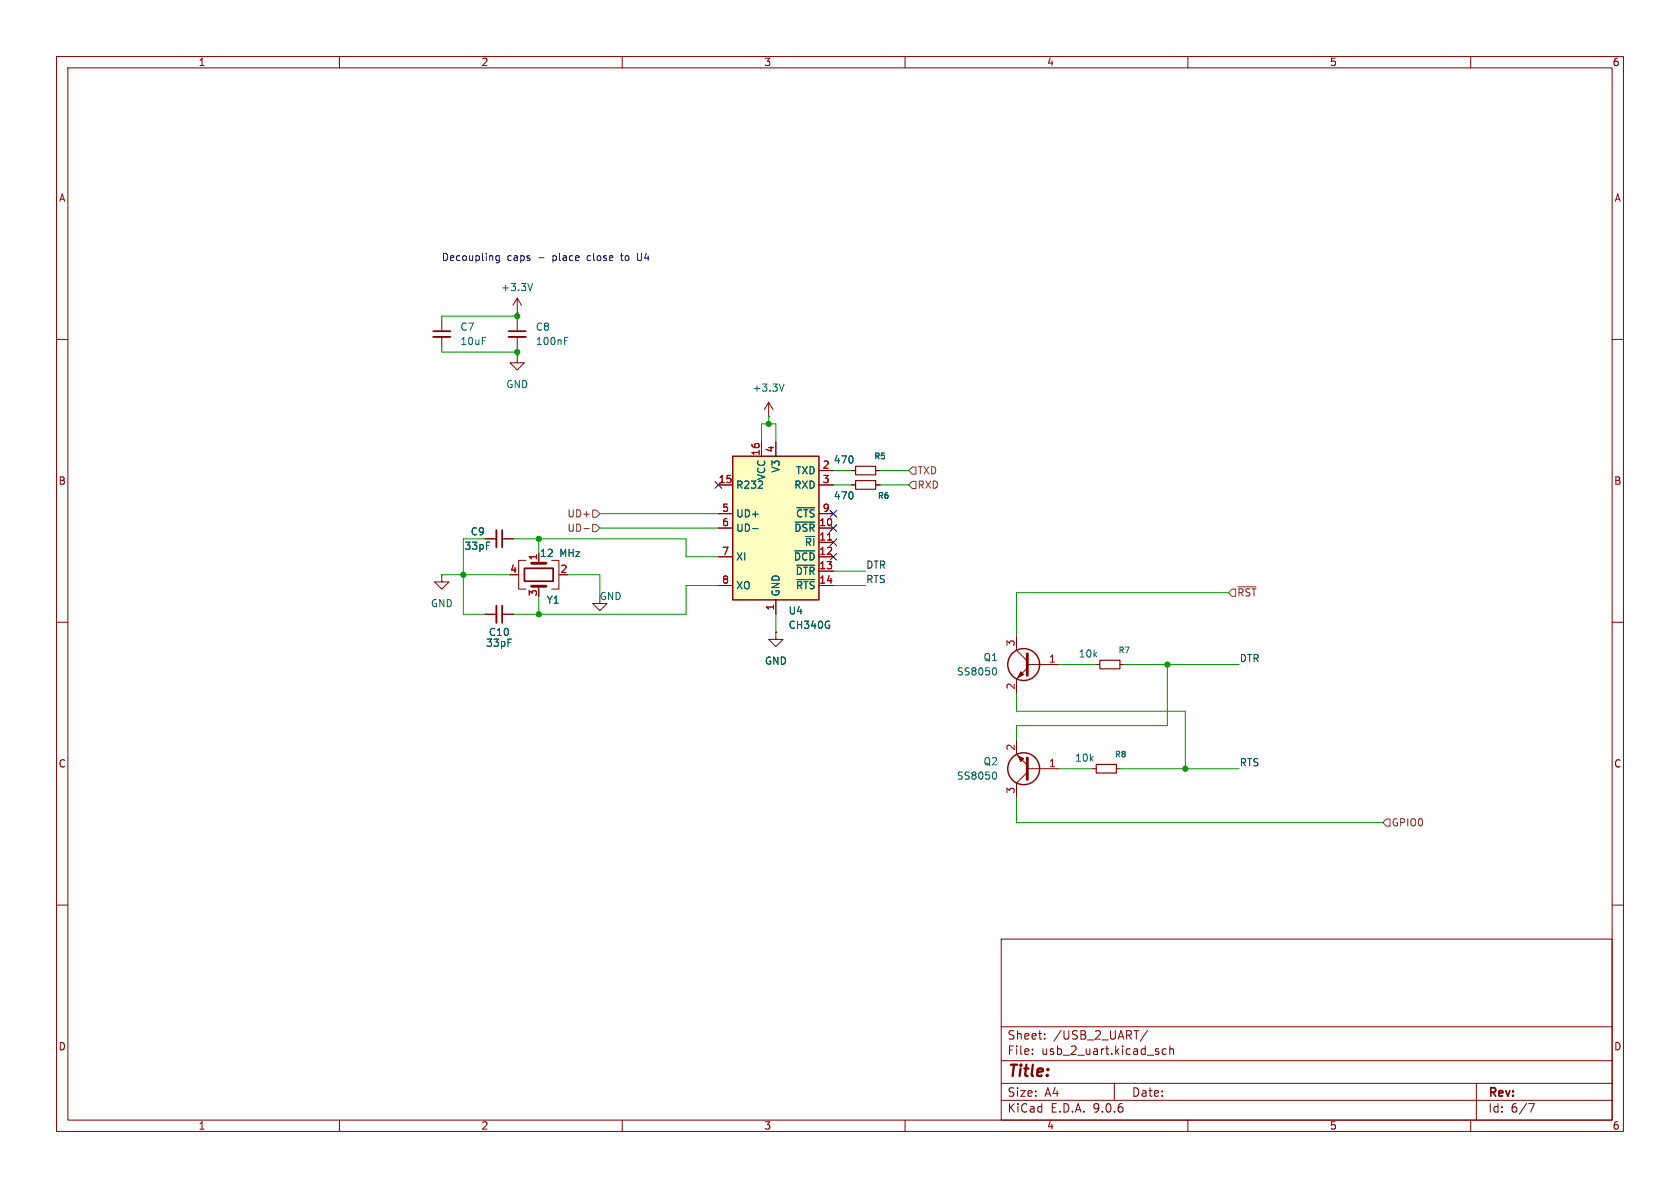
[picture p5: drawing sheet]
(kicad_sch
 (version 20250114)
 (generator "eeschema")
 (generator_version "9.0")
 (paper "A4")
 (lib_symbols
  (symbol "Device:C_Small"
   (pin_numbers (hide yes))
   (pin_names
    (offset 0.254) (hide yes)) (exclude_from_sim no) (in_bom yes) (on_board yes)
   (property "Reference" "C" (at 0.254 1.778 0) (effects (font (size 1.27 1.27)) (justify left)))
   (property "Value" "C_Small" (at 0.254 -2.032 0) (effects (font (size 1.27 1.27)) (justify left)))
   (property "Footprint" "" (at 0 0 0) (effects (font (size 1.27 1.27)) (hide yes)))
   (property "Datasheet" "~" (at 0 0 0) (effects (font (size 1.27 1.27)) (hide yes)))
   (property "Description" "Unpolarized capacitor, small symbol" (at 0 0 0) (effects (font (size 1.27 1.27)) (hide yes)))
   (symbol "C_Small_0_1"
    (polyline (pts (xy -1.524 0.508) (xy 1.524 0.508)) (stroke (width 0.3048) (type default)) (fill (type none)))
    (polyline (pts (xy -1.524 -0.508) (xy 1.524 -0.508)) (stroke (width 0.3302) (type default)) (fill (type none))))
   (symbol "C_Small_1_1"
    (pin passive line (at 0 2.54 270) (length 2.032) (name "~" (effects (font (size 1.27 1.27)))) (number "1" (effects (font (size 1.27 1.27)))))
    (pin passive line (at 0 -2.54 90) (length 2.032) (name "~" (effects (font (size 1.27 1.27)))) (number "2" (effects (font (size 1.27 1.27))))))
   (embedded_fonts no))
  (symbol "Device:Crystal_GND24"
   (pin_names
    (offset 1.016) (hide yes)) (exclude_from_sim no) (in_bom yes) (on_board yes)
   (property "Reference" "Y" (at 3.175 5.08 0) (effects (font (size 1.27 1.27)) (justify left)))
   (property "Value" "Crystal_GND24" (at 3.175 3.175 0) (effects (font (size 1.27 1.27)) (justify left)))
   (property "Footprint" "" (at 0 0 0) (effects (font (size 1.27 1.27)) (hide yes)))
   (property "Datasheet" "~" (at 0 0 0) (effects (font (size 1.27 1.27)) (hide yes)))
   (property "Description" "Four pin crystal, GND on pins 2 and 4" (at 0 0 0) (effects (font (size 1.27 1.27)) (hide yes)))
   (symbol "Crystal_GND24_0_1"
    (polyline (pts (xy -2.54 2.286) (xy -2.54 3.556) (xy 2.54 3.556) (xy 2.54 2.286)) (stroke (width 0) (type default)) (fill (type none)))
    (polyline (pts (xy -2.54 0) (xy -2.032 0)) (stroke (width 0) (type default)) (fill (type none)))
    (polyline (pts (xy -2.54 -2.286) (xy -2.54 -3.556) (xy 2.54 -3.556) (xy 2.54 -2.286)) (stroke (width 0) (type default)) (fill (type none)))
    (polyline (pts (xy -2.032 -1.27) (xy -2.032 1.27)) (stroke (width 0.508) (type default)) (fill (type none)))
    (rectangle (start -1.143 2.54) (end 1.143 -2.54) (stroke (width 0.3048) (type default)) (fill (type none)))
    (polyline (pts (xy 0 3.556) (xy 0 3.81)) (stroke (width 0) (type default)) (fill (type none)))
    (polyline (pts (xy 0 -3.81) (xy 0 -3.556)) (stroke (width 0) (type default)) (fill (type none)))
    (polyline (pts (xy 2.032 0) (xy 2.54 0)) (stroke (width 0) (type default)) (fill (type none)))
    (polyline (pts (xy 2.032 -1.27) (xy 2.032 1.27)) (stroke (width 0.508) (type default)) (fill (type none))))
   (symbol "Crystal_GND24_1_1"
    (pin passive line (at -3.81 0 0) (length 1.27) (name "1" (effects (font (size 1.27 1.27)))) (number "1" (effects (font (size 1.27 1.27)))))
    (pin passive line (at 0 5.08 270) (length 1.27) (name "2" (effects (font (size 1.27 1.27)))) (number "2" (effects (font (size 1.27 1.27)))))
    (pin passive line (at 0 -5.08 90) (length 1.27) (name "4" (effects (font (size 1.27 1.27)))) (number "4" (effects (font (size 1.27 1.27)))))
    (pin passive line (at 3.81 0 180) (length 1.27) (name "3" (effects (font (size 1.27 1.27)))) (number "3" (effects (font (size 1.27 1.27))))))
   (embedded_fonts no))
  (symbol "Device:R_Small"
   (pin_numbers (hide yes))
   (pin_names
    (offset 0.254) (hide yes)) (exclude_from_sim no) (in_bom yes) (on_board yes)
   (property "Reference" "R" (at 0 0 90) (effects (font (size 1.016 1.016))))
   (property "Value" "R_Small" (at 1.778 0 90) (effects (font (size 1.27 1.27))))
   (property "Footprint" "" (at 0 0 0) (effects (font (size 1.27 1.27)) (hide yes)))
   (property "Datasheet" "~" (at 0 0 0) (effects (font (size 1.27 1.27)) (hide yes)))
   (property "Description" "Resistor, small symbol" (at 0 0 0) (effects (font (size 1.27 1.27)) (hide yes)))
   (symbol "R_Small_0_1"
    (rectangle (start -0.762 1.778) (end 0.762 -1.778) (stroke (width 0.2032) (type default)) (fill (type none))))
   (symbol "R_Small_1_1"
    (pin passive line (at 0 2.54 270) (length 0.762) (name "~" (effects (font (size 1.27 1.27)))) (number "1" (effects (font (size 1.27 1.27)))))
    (pin passive line (at 0 -2.54 90) (length 0.762) (name "~" (effects (font (size 1.27 1.27)))) (number "2" (effects (font (size 1.27 1.27))))))
   (embedded_fonts no))
  (symbol "Interface_USB:CH340G" (exclude_from_sim no) (in_bom yes) (on_board yes)
   (property "Reference" "U" (at -5.08 13.97 0) (effects (font (size 1.27 1.27)) (justify right)))
   (property "Value" "CH340G" (at 1.27 13.97 0) (effects (font (size 1.27 1.27)) (justify left)))
   (property "Footprint" "Package_SO:SOIC-16_3.9x9.9mm_P1.27mm" (at 1.27 -13.97 0) (effects (font (size 1.27 1.27)) (justify left) (hide yes)))
   (property "Datasheet" "http://www.datasheet5.com/pdf-local-2195953" (at -8.89 20.32 0) (effects (font (size 1.27 1.27)) (hide yes)))
   (property "Description" "USB serial converter, UART, SOIC-16" (at 0 0 0) (effects (font (size 1.27 1.27)) (hide yes)))
   (symbol "CH340G_0_1"
    (rectangle (start -7.62 12.7) (end 7.62 -12.7) (stroke (width 0.254) (type default)) (fill (type background))))
   (symbol "CH340G_1_1"
    (pin input line (at -10.16 7.62 0) (length 2.54) (name "R232" (effects (font (size 1.27 1.27)))) (number "15" (effects (font (size 1.27 1.27)))))
    (pin bidirectional line (at -10.16 2.54 0) (length 2.54) (name "UD+" (effects (font (size 1.27 1.27)))) (number "5" (effects (font (size 1.27 1.27)))))
    (pin bidirectional line (at -10.16 0 0) (length 2.54) (name "UD-" (effects (font (size 1.27 1.27)))) (number "6" (effects (font (size 1.27 1.27)))))
    (pin input line (at -10.16 -5.08 0) (length 2.54) (name "XI" (effects (font (size 1.27 1.27)))) (number "7" (effects (font (size 1.27 1.27)))))
    (pin output line (at -10.16 -10.16 0) (length 2.54) (name "XO" (effects (font (size 1.27 1.27)))) (number "8" (effects (font (size 1.27 1.27)))))
    (pin power_in line (at -2.54 15.24 270) (length 2.54) (name "VCC" (effects (font (size 1.27 1.27)))) (number "16" (effects (font (size 1.27 1.27)))))
    (pin power_out line (at 0 15.24 270) (length 2.54) (name "V3" (effects (font (size 1.27 1.27)))) (number "4" (effects (font (size 1.27 1.27)))))
    (pin power_in line (at 0 -15.24 90) (length 2.54) (name "GND" (effects (font (size 1.27 1.27)))) (number "1" (effects (font (size 1.27 1.27)))))
    (pin output line (at 10.16 10.16 180) (length 2.54) (name "TXD" (effects (font (size 1.27 1.27)))) (number "2" (effects (font (size 1.27 1.27)))))
    (pin input line (at 10.16 7.62 180) (length 2.54) (name "RXD" (effects (font (size 1.27 1.27)))) (number "3" (effects (font (size 1.27 1.27)))))
    (pin input line (at 10.16 2.54 180) (length 2.54) (name "~{CTS}" (effects (font (size 1.27 1.27)))) (number "9" (effects (font (size 1.27 1.27)))))
    (pin input line (at 10.16 0 180) (length 2.54) (name "~{DSR}" (effects (font (size 1.27 1.27)))) (number "10" (effects (font (size 1.27 1.27)))))
    (pin input line (at 10.16 -2.54 180) (length 2.54) (name "~{RI}" (effects (font (size 1.27 1.27)))) (number "11" (effects (font (size 1.27 1.27)))))
    (pin input line (at 10.16 -5.08 180) (length 2.54) (name "~{DCD}" (effects (font (size 1.27 1.27)))) (number "12" (effects (font (size 1.27 1.27)))))
    (pin output line (at 10.16 -7.62 180) (length 2.54) (name "~{DTR}" (effects (font (size 1.27 1.27)))) (number "13" (effects (font (size 1.27 1.27)))))
    (pin output line (at 10.16 -10.16 180) (length 2.54) (name "~{RTS}" (effects (font (size 1.27 1.27)))) (number "14" (effects (font (size 1.27 1.27))))))
   (embedded_fonts no))
  (symbol "Transistor_BJT:SS8050"
   (pin_names
    (offset 0) (hide yes)) (exclude_from_sim no) (in_bom yes) (on_board yes)
   (property "Reference" "Q" (at 5.08 1.905 0) (effects (font (size 1.27 1.27)) (justify left)))
   (property "Value" "SS8050" (at 5.08 0 0) (effects (font (size 1.27 1.27)) (justify left)))
   (property "Footprint" "Package_TO_SOT_SMD:SOT-23" (at 5.08 -7.366 0) (effects (font (size 1.27 1.27)
    (italic yes)) (justify left) (hide yes)))
   (property "Datasheet" "http://www.secosgmbh.com/datasheet/products/SSMPTransistor/SOT-23/SS8050.pdf" (at 5.08 -4.826 0) (effects (font (size 1.27 1.27)) (justify left) (hide yes)))
   (property "Description" "General Purpose NPN Transistor, 1.5A Ic, 25V Vce, SOT-23" (at 34.036 -2.286 0) (effects (font (size 1.27 1.27)) (hide yes)))
   (symbol "SS8050_0_1"
    (polyline (pts (xy -2.54 0) (xy 0.635 0)) (stroke (width 0) (type default)) (fill (type none)))
    (polyline (pts (xy 0.635 1.905) (xy 0.635 -1.905)) (stroke (width 0.508) (type default)) (fill (type none)))
    (circle (center 1.27 0) (radius 2.8194) (stroke (width 0.254) (type default)) (fill (type none))))
   (symbol "SS8050_1_1"
    (polyline (pts (xy 0.635 0.635) (xy 2.54 2.54)) (stroke (width 0) (type default)) (fill (type none)))
    (polyline (pts (xy 0.635 -0.635) (xy 2.54 -2.54)) (stroke (width 0) (type default)) (fill (type none)))
    (polyline (pts (xy 1.27 -1.778) (xy 1.778 -1.27) (xy 2.286 -2.286) (xy 1.27 -1.778)) (stroke (width 0) (type default)) (fill (type outline)))
    (pin input line (at -5.08 0 0) (length 2.54) (name "B" (effects (font (size 1.27 1.27)))) (number "1" (effects (font (size 1.27 1.27)))))
    (pin passive line (at 2.54 5.08 270) (length 2.54) (name "C" (effects (font (size 1.27 1.27)))) (number "3" (effects (font (size 1.27 1.27)))))
    (pin passive line (at 2.54 -5.08 90) (length 2.54) (name "E" (effects (font (size 1.27 1.27)))) (number "2" (effects (font (size 1.27 1.27))))))
   (embedded_fonts no))
  (symbol "power:+3.3V"
   (power)
   (pin_numbers (hide yes))
   (pin_names
    (offset 0) (hide yes)) (exclude_from_sim no) (in_bom yes) (on_board yes)
   (property "Reference" "#PWR" (at 0 -3.81 0) (effects (font (size 1.27 1.27)) (hide yes)))
   (property "Value" "+3.3V" (at 0 3.556 0) (effects (font (size 1.27 1.27))))
   (property "Footprint" "" (at 0 0 0) (effects (font (size 1.27 1.27)) (hide yes)))
   (property "Datasheet" "" (at 0 0 0) (effects (font (size 1.27 1.27)) (hide yes)))
   (property "Description" "Power symbol creates a global label with name \"+3.3V\"" (at 0 0 0) (effects (font (size 1.27 1.27)) (hide yes)))
   (symbol "+3.3V_0_1"
    (polyline (pts (xy -0.762 1.27) (xy 0 2.54)) (stroke (width 0) (type default)) (fill (type none)))
    (polyline (pts (xy 0 2.54) (xy 0.762 1.27)) (stroke (width 0) (type default)) (fill (type none)))
    (polyline (pts (xy 0 0) (xy 0 2.54)) (stroke (width 0) (type default)) (fill (type none))))
   (symbol "+3.3V_1_1"
    (pin power_in line (at 0 0 90) (length 0) (name "~" (effects (font (size 1.27 1.27)))) (number "1" (effects (font (size 1.27 1.27))))))
   (embedded_fonts no))
  (symbol "power:+5V"
   (power)
   (pin_numbers (hide yes))
   (pin_names
    (offset 0) (hide yes)) (exclude_from_sim no) (in_bom yes) (on_board yes)
   (property "Reference" "#PWR" (at 0 -3.81 0) (effects (font (size 1.27 1.27)) (hide yes)))
   (property "Value" "+5V" (at 0 3.556 0) (effects (font (size 1.27 1.27))))
   (property "Footprint" "" (at 0 0 0) (effects (font (size 1.27 1.27)) (hide yes)))
   (property "Datasheet" "" (at 0 0 0) (effects (font (size 1.27 1.27)) (hide yes)))
   (property "Description" "Power symbol creates a global label with name \"+5V\"" (at 0 0 0) (effects (font (size 1.27 1.27)) (hide yes)))
   (symbol "+5V_0_1"
    (polyline (pts (xy -0.762 1.27) (xy 0 2.54)) (stroke (width 0) (type default)) (fill (type none)))
    (polyline (pts (xy 0 2.54) (xy 0.762 1.27)) (stroke (width 0) (type default)) (fill (type none)))
    (polyline (pts (xy 0 0) (xy 0 2.54)) (stroke (width 0) (type default)) (fill (type none))))
   (symbol "+5V_1_1"
    (pin power_in line (at 0 0 90) (length 0) (name "~" (effects (font (size 1.27 1.27)))) (number "1" (effects (font (size 1.27 1.27))))))
   (embedded_fonts no))
  (symbol "power:GND"
   (power)
   (pin_numbers (hide yes))
   (pin_names
    (offset 0) (hide yes)) (exclude_from_sim no) (in_bom yes) (on_board yes)
   (property "Reference" "#PWR" (at 0 -6.35 0) (effects (font (size 1.27 1.27)) (hide yes)))
   (property "Value" "GND" (at 0 -3.81 0) (effects (font (size 1.27 1.27))))
   (property "Footprint" "" (at 0 0 0) (effects (font (size 1.27 1.27)) (hide yes)))
   (property "Datasheet" "" (at 0 0 0) (effects (font (size 1.27 1.27)) (hide yes)))
   (property "Description" "Power symbol creates a global label with name \"GND\" , ground" (at 0 0 0) (effects (font (size 1.27 1.27)) (hide yes)))
   (symbol "GND_0_1"
    (polyline (pts (xy 0 0) (xy 0 -1.27) (xy 1.27 -1.27) (xy 0 -2.54) (xy -1.27 -1.27) (xy 0 -1.27)) (stroke (width 0) (type default)) (fill (type none))))
   (symbol "GND_1_1"
    (pin power_in line (at 0 0 270) (length 0) (name "~" (effects (font (size 1.27 1.27)))) (number "1" (effects (font (size 1.27 1.27))))))
   (embedded_fonts no)))
 (text "Decoupling caps - place close to U4"
  (exclude_from_sim no)
  (at 96.52 45.72 0)
  (effects (font (size 1.27 1.27))))
 (junction
  (at 206.375 117.475)
  (diameter 0)
  (color 0 0 0 0))
 (junction
  (at 91.44 62.23)
  (diameter 0)
  (color 0 0 0 0))
 (junction
  (at 95.25 108.585)
  (diameter 0)
  (color 0 0 0 0))
 (junction
  (at 81.915 101.6)
  (diameter 0)
  (color 0 0 0 0))
 (junction
  (at 95.25 95.25)
  (diameter 0)
  (color 0 0 0 0))
 (junction
  (at 91.44 55.88)
  (diameter 0)
  (color 0 0 0 0))
 (junction
  (at 135.89 74.93)
  (diameter 0)
  (color 0 0 0 0))
 (junction
  (at 209.55 135.89)
  (diameter 0)
  (color 0 0 0 0))
 (no_connect
  (at 147.32 90.805))
 (no_connect
  (at 147.32 93.345))
 (no_connect
  (at 147.32 95.885))
 (no_connect
  (at 127 85.725))
 (no_connect
  (at 147.32 98.425))
 (wire
  (pts (xy 121.285 103.505) (xy 127 103.505))
  (stroke (width 0) (type default)))
 (wire
  (pts (xy 179.705 104.775) (xy 179.705 112.395))
  (stroke (width 0) (type default)))
 (wire
  (pts (xy 78.105 101.6) (xy 81.915 101.6))
  (stroke (width 0) (type default)))
 (wire
  (pts (xy 179.705 125.73) (xy 209.55 125.73))
  (stroke (width 0) (type default)))
 (wire
  (pts (xy 95.25 95.25) (xy 121.285 95.25))
  (stroke (width 0) (type default)))
 (wire
  (pts (xy 121.285 98.425) (xy 127 98.425))
  (stroke (width 0) (type default)))
 (wire
  (pts (xy 91.44 55.88) (xy 78.105 55.88))
  (stroke (width 0) (type default)))
 (wire
  (pts (xy 135.89 73.66) (xy 135.89 74.93))
  (stroke (width 0) (type default)))
 (wire
  (pts (xy 81.915 101.6) (xy 81.915 95.25))
  (stroke (width 0) (type default)))
 (wire
  (pts (xy 95.25 95.25) (xy 95.25 97.79))
  (stroke (width 0) (type default)))
 (wire
  (pts (xy 209.55 125.73) (xy 209.55 135.89))
  (stroke (width 0) (type default)))
 (wire
  (pts (xy 147.32 85.725) (xy 150.495 85.725))
  (stroke (width 0) (type default)))
 (wire
  (pts (xy 90.805 108.585) (xy 95.25 108.585))
  (stroke (width 0) (type default)))
 (wire
  (pts (xy 179.705 130.81) (xy 179.705 128.27))
  (stroke (width 0) (type default)))
 (wire
  (pts (xy 95.25 108.585) (xy 95.25 105.41))
  (stroke (width 0) (type default)))
 (wire
  (pts (xy 106.045 101.6) (xy 106.045 105.41))
  (stroke (width 0) (type default)))
 (wire
  (pts (xy 147.32 103.505) (xy 153.035 103.505))
  (stroke (width 0) (type default)))
 (wire
  (pts (xy 91.44 55.245) (xy 91.44 55.88))
  (stroke (width 0) (type default)))
 (wire
  (pts (xy 78.105 62.23) (xy 91.44 62.23))
  (stroke (width 0) (type default)))
 (wire
  (pts (xy 106.045 93.345) (xy 127 93.345))
  (stroke (width 0) (type default)))
 (wire
  (pts (xy 134.62 74.93) (xy 134.62 78.105))
  (stroke (width 0) (type default)))
 (wire
  (pts (xy 209.55 135.89) (xy 219.075 135.89))
  (stroke (width 0) (type default)))
 (wire
  (pts (xy 81.915 95.25) (xy 85.725 95.25))
  (stroke (width 0) (type default)))
 (wire
  (pts (xy 155.575 85.725) (xy 160.655 85.725))
  (stroke (width 0) (type default)))
 (wire
  (pts (xy 90.17 101.6) (xy 81.915 101.6))
  (stroke (width 0) (type default)))
 (wire
  (pts (xy 179.705 140.97) (xy 179.705 145.415))
  (stroke (width 0) (type default)))
 (wire
  (pts (xy 193.04 135.89) (xy 187.325 135.89))
  (stroke (width 0) (type default)))
 (wire
  (pts (xy 206.375 117.475) (xy 198.755 117.475))
  (stroke (width 0) (type default)))
 (wire
  (pts (xy 91.44 55.88) (xy 91.44 56.515))
  (stroke (width 0) (type default)))
 (wire
  (pts (xy 91.44 62.23) (xy 91.44 62.865))
  (stroke (width 0) (type default)))
 (wire
  (pts (xy 206.375 117.475) (xy 219.075 117.475))
  (stroke (width 0) (type default)))
 (wire
  (pts (xy 137.16 74.93) (xy 137.16 78.105))
  (stroke (width 0) (type default)))
 (wire
  (pts (xy 147.32 100.965) (xy 153.035 100.965))
  (stroke (width 0) (type default)))
 (wire
  (pts (xy 121.285 108.585) (xy 95.25 108.585))
  (stroke (width 0) (type default)))
 (wire
  (pts (xy 135.89 74.93) (xy 134.62 74.93))
  (stroke (width 0) (type default)))
 (wire
  (pts (xy 106.045 101.6) (xy 100.33 101.6))
  (stroke (width 0) (type default)))
 (wire
  (pts (xy 193.675 117.475) (xy 187.325 117.475))
  (stroke (width 0) (type default)))
 (wire
  (pts (xy 135.89 74.93) (xy 137.16 74.93))
  (stroke (width 0) (type default)))
 (wire
  (pts (xy 147.32 83.185) (xy 150.495 83.185))
  (stroke (width 0) (type default)))
 (wire
  (pts (xy 179.705 128.27) (xy 206.375 128.27))
  (stroke (width 0) (type default)))
 (wire
  (pts (xy 78.105 61.595) (xy 78.105 62.23))
  (stroke (width 0) (type default)))
 (wire
  (pts (xy 95.25 95.25) (xy 90.805 95.25))
  (stroke (width 0) (type default)))
 (wire
  (pts (xy 206.375 128.27) (xy 206.375 117.475))
  (stroke (width 0) (type default)))
 (wire
  (pts (xy 217.17 104.775) (xy 179.705 104.775))
  (stroke (width 0) (type default)))
 (wire
  (pts (xy 179.705 145.415) (xy 244.475 145.415))
  (stroke (width 0) (type default)))
 (wire
  (pts (xy 179.705 122.555) (xy 179.705 125.73))
  (stroke (width 0) (type default)))
 (wire
  (pts (xy 81.915 101.6) (xy 81.915 108.585))
  (stroke (width 0) (type default)))
 (wire
  (pts (xy 209.55 135.89) (xy 198.12 135.89))
  (stroke (width 0) (type default)))
 (wire
  (pts (xy 121.285 95.25) (xy 121.285 98.425))
  (stroke (width 0) (type default)))
 (wire
  (pts (xy 78.105 55.88) (xy 78.105 56.515))
  (stroke (width 0) (type default)))
 (wire
  (pts (xy 81.915 108.585) (xy 85.725 108.585))
  (stroke (width 0) (type default)))
 (wire
  (pts (xy 106.045 90.805) (xy 127 90.805))
  (stroke (width 0) (type default)))
 (wire
  (pts (xy 137.16 108.585) (xy 137.16 111.76))
  (stroke (width 0) (type default)))
 (wire
  (pts (xy 121.285 103.505) (xy 121.285 108.585))
  (stroke (width 0) (type default)))
 (wire
  (pts (xy 91.44 62.23) (xy 91.44 61.595))
  (stroke (width 0) (type default)))
 (wire
  (pts (xy 155.575 83.185) (xy 160.655 83.185))
  (stroke (width 0) (type default)))
 (label "RTS"
  (at 153.035 103.505 0)
  (effects (font (size 1.27 1.27)) (justify left bottom)))
 (label "DTR"
  (at 219.075 117.475 0)
  (effects (font (size 1.27 1.27)) (justify left bottom)))
 (label "DTR"
  (at 153.035 100.965 0)
  (effects (font (size 1.27 1.27)) (justify left bottom)))
 (label "RTS"
  (at 219.075 135.89 0)
  (effects (font (size 1.27 1.27)) (justify left bottom)))
 (hierarchical_label "RXD"
  (shape input)
  (at 160.655 85.725 0)
  (effects (font (size 1.27 1.27)) (justify left)))
 (hierarchical_label "~{RST}"
  (shape input)
  (at 217.17 104.775 0)
  (effects (font (size 1.27 1.27)) (justify left)))
 (hierarchical_label "UD+"
  (shape input)
  (at 106.045 90.805 180)
  (effects (font (size 1.27 1.27)) (justify right)))
 (hierarchical_label "GPIO0"
  (shape input)
  (at 244.475 145.415 0)
  (effects (font (size 1.27 1.27)) (justify left)))
 (hierarchical_label "UD-"
  (shape input)
  (at 106.045 93.345 180)
  (effects (font (size 1.27 1.27)) (justify right)))
 (hierarchical_label "TXD"
  (shape input)
  (at 160.655 83.185 0)
  (effects (font (size 1.27 1.27)) (justify left)))
 (symbol
  (lib_id "Device:C_Small")
  (at 88.265 95.25 270)
  (unit 1)
  (exclude_from_sim no)
  (in_bom yes)
  (on_board yes)
  (dnp no)
  (property "Reference" "C9" (at 84.455 93.98 90) (effects (font (size 1.27 1.27))))
  (property "Value" "33pF" (at 84.455 96.52 90) (effects (font (size 1.27 1.27))))
  (property "Footprint" "Capacitor_SMD:C_0402_1005Metric_Pad0.74x0.62mm_HandSolder" (at 88.265 95.25 0) (effects (font (size 1.27 1.27)) (hide yes)))
  (property "Datasheet" "~" (at 88.265 95.25 0) (effects (font (size 1.27 1.27)) (hide yes)))
  (property "Description" "Unpolarized capacitor, small symbol" (at 88.265 95.25 0) (effects (font (size 1.27 1.27)) (hide yes)))
  (pin "2")
  (pin "1"))
 (symbol
  (lib_id "Device:C_Small")
  (at 88.265 108.585 270)
  (unit 1)
  (exclude_from_sim no)
  (in_bom yes)
  (on_board yes)
  (dnp no)
  (property "Reference" "C10" (at 88.265 111.76 90) (effects (font (size 1.27 1.27))))
  (property "Value" "33pF" (at 88.265 113.665 90) (effects (font (size 1.27 1.27))))
  (property "Footprint" "Capacitor_SMD:C_0402_1005Metric_Pad0.74x0.62mm_HandSolder" (at 88.265 108.585 0) (effects (font (size 1.27 1.27)) (hide yes)))
  (property "Datasheet" "~" (at 88.265 108.585 0) (effects (font (size 1.27 1.27)) (hide yes)))
  (property "Description" "Unpolarized capacitor, small symbol" (at 88.265 108.585 0) (effects (font (size 1.27 1.27)) (hide yes)))
  (pin "2")
  (pin "1"))
 (symbol
  (lib_id "Device:R_Small")
  (at 153.035 85.725 90)
  (mirror x)
  (unit 1)
  (exclude_from_sim no)
  (in_bom yes)
  (on_board yes)
  (dnp no)
  (property "Reference" "R6" (at 156.21 87.63 90) (effects (font (size 1.016 1.016))))
  (property "Value" "470" (at 149.225 87.63 90) (effects (font (size 1.27 1.27))))
  (property "Footprint" "Resistor_SMD:R_0402_1005Metric_Pad0.72x0.64mm_HandSolder" (at 153.035 85.725 0) (effects (font (size 1.27 1.27)) (hide yes)))
  (property "Datasheet" "~" (at 153.035 85.725 0) (effects (font (size 1.27 1.27)) (hide yes)))
  (property "Description" "Resistor, small symbol" (at 153.035 85.725 0) (effects (font (size 1.27 1.27)) (hide yes)))
  (pin "2")
  (pin "1"))
 (symbol
  (lib_id "power:GND")
  (at 91.44 62.865 0)
  (unit 1)
  (exclude_from_sim no)
  (in_bom yes)
  (on_board yes)
  (dnp no)
  (fields_autoplaced yes)
  (property "Reference" "#PWR021" (at 91.44 69.215 0) (effects (font (size 1.27 1.27)) (hide yes)))
  (property "Value" "GND" (at 91.44 67.945 0) (effects (font (size 1.27 1.27))))
  (property "Footprint" "" (at 91.44 62.865 0) (effects (font (size 1.27 1.27)) (hide yes)))
  (property "Datasheet" "" (at 91.44 62.865 0) (effects (font (size 1.27 1.27)) (hide yes)))
  (property "Description" "Power symbol creates a global label with name \"GND\" , ground" (at 91.44 62.865 0) (effects (font (size 1.27 1.27)) (hide yes)))
  (pin "1"))
 (symbol
  (lib_id "Device:C_Small")
  (at 78.105 59.055 0)
  (unit 1)
  (exclude_from_sim no)
  (in_bom yes)
  (on_board yes)
  (dnp no)
  (fields_autoplaced yes)
  (property "Reference" "C7" (at 81.28 57.7912 0) (effects (font (size 1.27 1.27)) (justify left)))
  (property "Value" "10uF" (at 81.28 60.3312 0) (effects (font (size 1.27 1.27)) (justify left)))
  (property "Footprint" "Capacitor_SMD:C_0402_1005Metric_Pad0.74x0.62mm_HandSolder" (at 78.105 59.055 0) (effects (font (size 1.27 1.27)) (hide yes)))
  (property "Datasheet" "~" (at 78.105 59.055 0) (effects (font (size 1.27 1.27)) (hide yes)))
  (property "Description" "Unpolarized capacitor, small symbol" (at 78.105 59.055 0) (effects (font (size 1.27 1.27)) (hide yes)))
  (pin "1")
  (pin "2"))
 (symbol
  (lib_id "Device:R_Small")
  (at 196.215 117.475 90)
  (unit 1)
  (exclude_from_sim no)
  (in_bom yes)
  (on_board yes)
  (dnp no)
  (property "Reference" "R7" (at 198.755 114.935 90) (effects (font (size 1.016 1.016))))
  (property "Value" "10k" (at 192.405 115.57 90) (effects (font (size 1.27 1.27))))
  (property "Footprint" "Resistor_SMD:R_0402_1005Metric_Pad0.72x0.64mm_HandSolder" (at 196.215 117.475 0) (effects (font (size 1.27 1.27)) (hide yes)))
  (property "Datasheet" "~" (at 196.215 117.475 0) (effects (font (size 1.27 1.27)) (hide yes)))
  (property "Description" "Resistor, small symbol" (at 196.215 117.475 0) (effects (font (size 1.27 1.27)) (hide yes)))
  (pin "2")
  (pin "1"))
 (symbol
  (lib_id "power:+5V")
  (at 91.44 55.245 0)
  (unit 1)
  (exclude_from_sim no)
  (in_bom yes)
  (on_board yes)
  (dnp no)
  (fields_autoplaced yes)
  (property "Reference" "#PWR020" (at 91.44 59.055 0) (effects (font (size 1.27 1.27)) (hide yes)))
  (property "Value" "+3.3V" (at 91.44 50.8 0) (effects (font (size 1.27 1.27))))
  (property "Footprint" "" (at 91.44 55.245 0) (effects (font (size 1.27 1.27)) (hide yes)))
  (property "Datasheet" "" (at 91.44 55.245 0) (effects (font (size 1.27 1.27)) (hide yes)))
  (property "Description" "Power symbol creates a global label with name \"+5V\"" (at 91.44 55.245 0) (effects (font (size 1.27 1.27)) (hide yes)))
  (pin "1"))
 (symbol
  (lib_id "Device:R_Small")
  (at 195.58 135.89 90)
  (unit 1)
  (exclude_from_sim no)
  (in_bom yes)
  (on_board yes)
  (dnp no)
  (property "Reference" "R8" (at 198.12 133.35 90) (effects (font (size 1.016 1.016))))
  (property "Value" "10k" (at 191.77 133.985 90) (effects (font (size 1.27 1.27))))
  (property "Footprint" "Resistor_SMD:R_0402_1005Metric_Pad0.72x0.64mm_HandSolder" (at 195.58 135.89 0) (effects (font (size 1.27 1.27)) (hide yes)))
  (property "Datasheet" "~" (at 195.58 135.89 0) (effects (font (size 1.27 1.27)) (hide yes)))
  (property "Description" "Resistor, small symbol" (at 195.58 135.89 0) (effects (font (size 1.27 1.27)) (hide yes)))
  (pin "2")
  (pin "1"))
 (symbol
  (lib_id "power:GND")
  (at 137.16 111.76 0)
  (unit 1)
  (exclude_from_sim no)
  (in_bom yes)
  (on_board yes)
  (dnp no)
  (fields_autoplaced yes)
  (property "Reference" "#PWR023" (at 137.16 118.11 0) (effects (font (size 1.27 1.27)) (hide yes)))
  (property "Value" "GND" (at 137.16 116.84 0) (effects (font (size 1.27 1.27))))
  (property "Footprint" "" (at 137.16 111.76 0) (effects (font (size 1.27 1.27)) (hide yes)))
  (property "Datasheet" "" (at 137.16 111.76 0) (effects (font (size 1.27 1.27)) (hide yes)))
  (property "Description" "Power symbol creates a global label with name \"GND\" , ground" (at 137.16 111.76 0) (effects (font (size 1.27 1.27)) (hide yes)))
  (pin "1"))
 (symbol
  (lib_id "Device:R_Small")
  (at 153.035 83.185 90)
  (unit 1)
  (exclude_from_sim no)
  (in_bom yes)
  (on_board yes)
  (dnp no)
  (property "Reference" "R5" (at 155.575 80.645 90) (effects (font (size 1.016 1.016))))
  (property "Value" "470" (at 149.225 81.28 90) (effects (font (size 1.27 1.27))))
  (property "Footprint" "Resistor_SMD:R_0402_1005Metric_Pad0.72x0.64mm_HandSolder" (at 153.035 83.185 0) (effects (font (size 1.27 1.27)) (hide yes)))
  (property "Datasheet" "~" (at 153.035 83.185 0) (effects (font (size 1.27 1.27)) (hide yes)))
  (property "Description" "Resistor, small symbol" (at 153.035 83.185 0) (effects (font (size 1.27 1.27)) (hide yes)))
  (pin "2")
  (pin "1"))
 (symbol
  (lib_id "power:+3.3V")
  (at 135.89 73.66 0)
  (unit 1)
  (exclude_from_sim no)
  (in_bom yes)
  (on_board yes)
  (dnp no)
  (fields_autoplaced yes)
  (property "Reference" "#PWR022" (at 135.89 77.47 0) (effects (font (size 1.27 1.27)) (hide yes)))
  (property "Value" "+3.3V" (at 135.89 68.58 0) (effects (font (size 1.27 1.27))))
  (property "Footprint" "" (at 135.89 73.66 0) (effects (font (size 1.27 1.27)) (hide yes)))
  (property "Datasheet" "" (at 135.89 73.66 0) (effects (font (size 1.27 1.27)) (hide yes)))
  (property "Description" "Power symbol creates a global label with name \"+3.3V\"" (at 135.89 73.66 0) (effects (font (size 1.27 1.27)) (hide yes)))
  (pin "1"))
 (symbol
  (lib_id "Transistor_BJT:SS8050")
  (at 182.245 135.89 180)
  (unit 1)
  (exclude_from_sim no)
  (in_bom yes)
  (on_board yes)
  (dnp no)
  (fields_autoplaced yes)
  (property "Reference" "Q2" (at 176.53 134.6199 0) (effects (font (size 1.27 1.27)) (justify left)))
  (property "Value" "SS8050" (at 176.53 137.1599 0) (effects (font (size 1.27 1.27)) (justify left)))
  (property "Footprint" "Package_TO_SOT_SMD:SOT-23" (at 177.165 128.524 0) (effects (font (size 1.27 1.27)
    (italic yes)) (justify left) (hide yes)))
  (property "Datasheet" "http://www.secosgmbh.com/datasheet/products/SSMPTransistor/SOT-23/SS8050.pdf" (at 177.165 131.064 0) (effects (font (size 1.27 1.27)) (justify left) (hide yes)))
  (property "Description" "General Purpose NPN Transistor, 1.5A Ic, 25V Vce, SOT-23" (at 148.209 133.604 0) (effects (font (size 1.27 1.27)) (hide yes)))
  (pin "3")
  (pin "2")
  (pin "1"))
 (symbol
  (lib_id "Transistor_BJT:SS8050")
  (at 182.245 117.475 0)
  (mirror y)
  (unit 1)
  (exclude_from_sim no)
  (in_bom yes)
  (on_board yes)
  (dnp no)
  (property "Reference" "Q1" (at 176.53 116.2049 0) (effects (font (size 1.27 1.27)) (justify left)))
  (property "Value" "SS8050" (at 176.53 118.7449 0) (effects (font (size 1.27 1.27)) (justify left)))
  (property "Footprint" "Package_TO_SOT_SMD:SOT-23" (at 177.165 124.841 0) (effects (font (size 1.27 1.27)
    (italic yes)) (justify left) (hide yes)))
  (property "Datasheet" "http://www.secosgmbh.com/datasheet/products/SSMPTransistor/SOT-23/SS8050.pdf" (at 177.165 122.301 0) (effects (font (size 1.27 1.27)) (justify left) (hide yes)))
  (property "Description" "General Purpose NPN Transistor, 1.5A Ic, 25V Vce, SOT-23" (at 148.209 119.761 0) (effects (font (size 1.27 1.27)) (hide yes)))
  (pin "3")
  (pin "2")
  (pin "1"))
 (symbol
  (lib_id "power:GND")
  (at 78.105 101.6 0)
  (unit 1)
  (exclude_from_sim no)
  (in_bom yes)
  (on_board yes)
  (dnp no)
  (fields_autoplaced yes)
  (property "Reference" "#PWR024" (at 78.105 107.95 0) (effects (font (size 1.27 1.27)) (hide yes)))
  (property "Value" "GND" (at 78.105 106.68 0) (effects (font (size 1.27 1.27))))
  (property "Footprint" "" (at 78.105 101.6 0) (effects (font (size 1.27 1.27)) (hide yes)))
  (property "Datasheet" "" (at 78.105 101.6 0) (effects (font (size 1.27 1.27)) (hide yes)))
  (property "Description" "Power symbol creates a global label with name \"GND\" , ground" (at 78.105 101.6 0) (effects (font (size 1.27 1.27)) (hide yes)))
  (pin "1"))
 (symbol
  (lib_id "Device:Crystal_GND24")
  (at 95.25 101.6 270)
  (unit 1)
  (exclude_from_sim no)
  (in_bom yes)
  (on_board yes)
  (dnp no)
  (property "Reference" "Y1" (at 97.79 106.045 90) (effects (font (size 1.27 1.27))))
  (property "Value" "12 MHz" (at 99.06 97.79 90) (effects (font (size 1.27 1.27))))
  (property "Footprint" "Crystal:Crystal_SMD_3225-4Pin_3.2x2.5mm_HandSoldering" (at 95.25 101.6 0) (effects (font (size 1.27 1.27)) (hide yes)))
  (property "Datasheet" "~" (at 95.25 101.6 0) (effects (font (size 1.27 1.27)) (hide yes)))
  (property "Description" "Four pin crystal, GND on pins 2 and 4" (at 95.25 101.6 0) (effects (font (size 1.27 1.27)) (hide yes)))
  (pin "3")
  (pin "1")
  (pin "2")
  (pin "4"))
 (symbol
  (lib_id "Device:C_Small")
  (at 91.44 59.055 0)
  (unit 1)
  (exclude_from_sim no)
  (in_bom yes)
  (on_board yes)
  (dnp no)
  (fields_autoplaced yes)
  (property "Reference" "C8" (at 94.615 57.7912 0) (effects (font (size 1.27 1.27)) (justify left)))
  (property "Value" "100nF" (at 94.615 60.3312 0) (effects (font (size 1.27 1.27)) (justify left)))
  (property "Footprint" "Capacitor_SMD:C_0402_1005Metric_Pad0.74x0.62mm_HandSolder" (at 91.44 59.055 0) (effects (font (size 1.27 1.27)) (hide yes)))
  (property "Datasheet" "~" (at 91.44 59.055 0) (effects (font (size 1.27 1.27)) (hide yes)))
  (property "Description" "Unpolarized capacitor, small symbol" (at 91.44 59.055 0) (effects (font (size 1.27 1.27)) (hide yes)))
  (pin "1")
  (pin "2"))
 (symbol
  (lib_id "power:GND")
  (at 106.045 105.41 0)
  (unit 1)
  (exclude_from_sim no)
  (in_bom yes)
  (on_board yes)
  (dnp no)
  (property "Reference" "#PWR044" (at 106.045 111.76 0) (effects (font (size 1.27 1.27)) (hide yes)))
  (property "Value" "GND" (at 107.95 105.41 0) (effects (font (size 1.27 1.27))))
  (property "Footprint" "" (at 106.045 105.41 0) (effects (font (size 1.27 1.27)) (hide yes)))
  (property "Datasheet" "" (at 106.045 105.41 0) (effects (font (size 1.27 1.27)) (hide yes)))
  (property "Description" "Power symbol creates a global label with name \"GND\" , ground" (at 106.045 105.41 0) (effects (font (size 1.27 1.27)) (hide yes)))
  (pin "1"))
 (symbol
  (lib_id "Interface_USB:CH340G")
  (at 137.16 93.345 0)
  (unit 1)
  (exclude_from_sim no)
  (in_bom yes)
  (on_board yes)
  (dnp no)
  (fields_autoplaced yes)
  (property "Reference" "U4" (at 139.3033 107.95 0) (effects (font (size 1.27 1.27)) (justify left)))
  (property "Value" "CH340G" (at 139.3033 110.49 0) (effects (font (size 1.27 1.27)) (justify left)))
  (property "Footprint" "Package_SO:SOIC-16_3.9x9.9mm_P1.27mm" (at 138.43 107.315 0) (effects (font (size 1.27 1.27)) (justify left) (hide yes)))
  (property "Datasheet" "http://www.datasheet5.com/pdf-local-2195953" (at 128.27 73.025 0) (effects (font (size 1.27 1.27)) (hide yes)))
  (property "Description" "USB serial converter, UART, SOIC-16" (at 137.16 93.345 0) (effects (font (size 1.27 1.27)) (hide yes)))
  (pin "8")
  (pin "7")
  (pin "13")
  (pin "6")
  (pin "5")
  (pin "15")
  (pin "3")
  (pin "2")
  (pin "11")
  (pin "10")
  (pin "9")
  (pin "12")
  (pin "16")
  (pin "4")
  (pin "14")
  (pin "1")))
